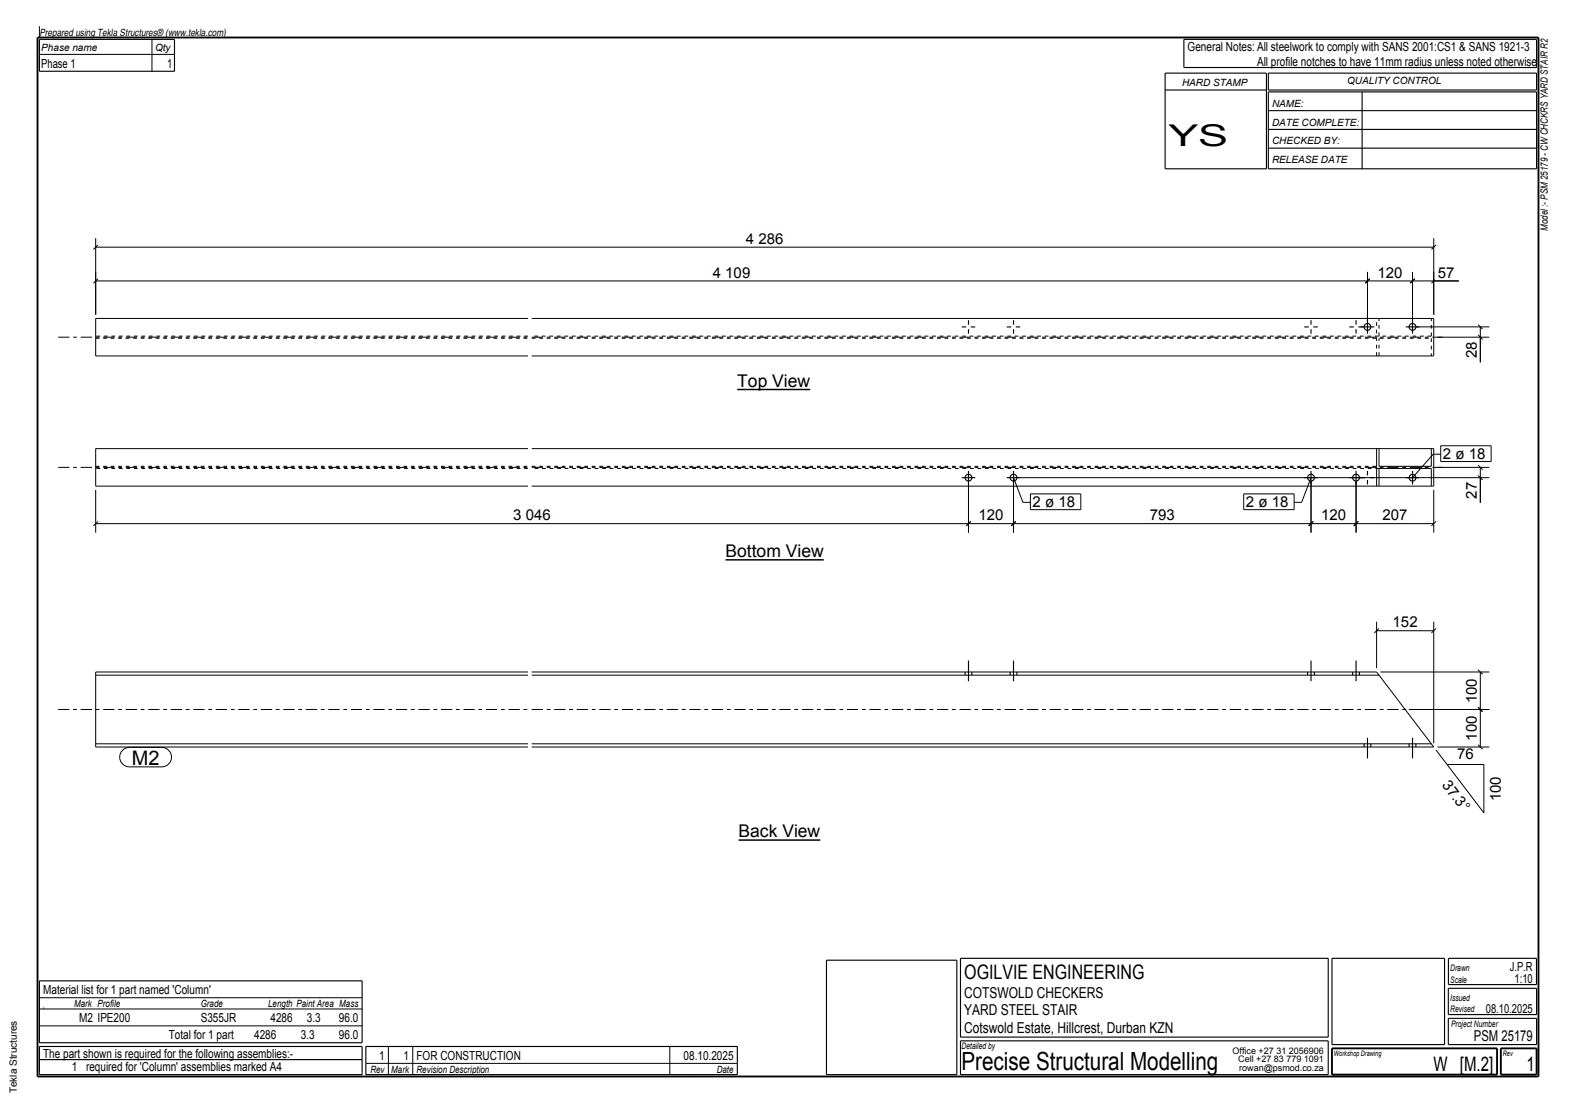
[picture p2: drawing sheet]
<svg xmlns="http://www.w3.org/2000/svg" width="420mm" height="297mm" viewBox="0 0 420 297" stroke-linecap="round" stroke-linejoin="round" font-family="sans-serif">
<path d="M10 10h400v277h-400z" fill="none" stroke="#000" stroke-width=".5"/>
<path d="M196.5 103.8h19.4" fill="none" stroke="#000" stroke-width=".4"/>
<path d="M196.5 99.6h19.4v3.5h-19.4z" fill-rule="evenodd" fill="#fefefb"/>
<path d="M196.8 224h21.8" fill="none" stroke="#000" stroke-width=".4"/>
<path d="M196.8 219.7h21.8v3.5h-21.8z" fill-rule="evenodd" fill="#fefefb"/>
<path d="M193.4 149.3h26.1" fill="none" stroke="#000" stroke-width=".4"/>
<path d="M193.4 145h26.1v3.5h-26.1z" fill-rule="evenodd" fill="#fefefb"/>
<g fill="none" stroke="#000" stroke-width=".27" stroke-dasharray="1 1 1 1" stroke-linecap="butt">
<path d="M25.5 90.2h115.2M140.7 89.6h-115.2M141.7 90.2h239.7M366.9 94.9v-10M367.5 94.9v-4.7M367.5 89.6v-4.7M381.4 90.2v4.7M381.4 89.6h-239.7M381.4 89.6v-4.7M25.5 124.3h115.2M140.7 124.9h-115.2M141.7 124.3h225.8"/>
<path d="M367.5 124.9h-225.8"/>
</g>
<g fill="none" stroke="#000" stroke-width=".27">
<path d="M10.5 14.5h36M10.5 7v3M40.5 10.5v8.5M25.5 63.5v20.4M25.5 65.9h356.6M25.5 74.9h363.3M26.1 65.3l-1.2 1.2M26.1 74.3l-1.2 1.2M364.4 72.5v13.7M365 74.3l-1.2 1.2M376.4 72.5v13.7M377 74.3l-1.2 1.2"/>
<path d="M382.1 63.5v20.4M382.7 65.3l-1.2 1.2M382.7 74.3l-1.2 1.2M140.7 84.9h-115.2v10h115.2M141.7 84.9h240.4v10h-240.4M377.4 87.2h19.5M383.1 89.9h13.8M393.9 89.3l1.2 1.2M393.9 86.6l1.2 1.1M394.5 87.2v9.4M140.7 119.6h-115.2v10h115.2M141.7 119.6h240.4v10h-240.4"/>
<path d="M366.9 119.6v10M367.5 119.6v4.7h13.9v-4.7M25.5 130.6v11.4M25.5 139.6h356.6M26.1 139l-1.2 1.2M258.1 128.3v13.7M258.7 139l-1.2 1.2M270.1 127.3l2.5 6.6h2M270.1 128.3v13.7M270.7 139l-1.2 1.2M271.1 127.3h125.8M349.4 128.3v13.7"/>
<path d="M349.4 127.3l-2.5 6.6h-2M350 139l-1.2 1.2M361.4 128.3v13.7M362 139l-1.2 1.2M367.5 129.6v-4.7h13.9v4.7M382.1 130.6v11.4M382.7 139l-1.2 1.2M383.1 124.6h13.8M383.9 121.1h-2l-5.5 6.3M393.9 126.7l1.2 1.2M393.9 124l1.2 1.2M394.5 124.6v9.4"/>
<path d="M140.7 179.2h-115.2v20h115.2M141.7 179.2h225.2l15.2 20h-240.4M366.9 165.8v12.4M366.9 168.2h15.2M367.5 167.6l-1.2 1.2M367.9 179.2h29M382.1 165.8v32.4M382.7 167.6l-1.2 1.2M393.9 178.6l1.2 1.2M394.5 179.2v20M25.5 198.3h115.2M25.5 180h115.2"/>
<path d="M141.7 198.3h239.7M141.7 180h225.8M375.5 189.2h21.4M382.7 200l12.7 16.7v-12.9h-9.8M383.1 199.2h13.8M393.9 188.6l1.2 1.2M393.9 198.6l1.2 1.2M10.5 266h86M10.5 273.5h86M10.5 269h86M11.5 268.7h.1M97.5 279h99"/>
<path d="M103.5 279v7.5M110 279v7.5M178.5 279v7.5M10.5 282.5h86M97.5 283.5h99M184 286.5h.1"/>
</g>
<path d="M15.5 89.9h125.2M141.7 89.9h242.8M15.5 124.6h125.2M141.7 124.6h242.8M15.5 189.2h125.2M141.7 189.2h242.8" fill="none" stroke="#000" stroke-width=".27" stroke-dasharray="3 1 1 1" stroke-linecap="butt"/>
<g fill="none" stroke="#000" stroke-width=".3">
<path d="M10.5 10.5h36v8.5h-36zM310.5 19.5h27v25.5h-27zM315.5 10.5h94v7.5h-94zM338 19.5h71.5v4.5h-71.5zM310.5 24h27M338 24.5h71.5v20.5h-71.5zM338 29.5h71.5M338 34.5h71.5M338 39.5h71.5M363 24.5v20.5M256.3 87.2h1.2M258.1 85.4v1.2"/>
<path d="M258.1 87.8v1.2M258.7 87.2h1.2M268.3 87.2h1.2M270.1 85.4v1.2M270.1 87.8v1.2M270.7 87.2h1.2M347.6 87.2h1.2M349.4 85.4v1.2M349.4 87.8v1.2M350 87.2h1.2M359.6 87.2h1.2M361.4 85.4v1.2"/>
<path d="M361.4 87.8v1.2M364.4 85.3v3.6M366.2 87.2h-4.2M374.6 87.2h3.6M376.4 85.3v3.6M256.3 127.3h3.6M258.1 125.5v3.6M268.3 127.3h3.6M270.1 125.5v3.6M347.6 127.3h3.6M349.4 125.5v3.6M359.6 127.3h3.6"/>
<path d="M361.4 125.5v3.6M362.6 127.4h1.2M364.4 125.6v1.2M364.4 128v1.2M365 127.4h1.2M374.6 127.4h3.6M376.4 125.6v3.6M257.2 179.2v.8M258.1 176.1v5.5M259 179.2v.8M269.2 179.2v.8M270.1 176.1v5.5"/>
<path d="M271 179.2v.8M348.5 179.2v.8M349.4 176.1v5.5M350.3 179.2v.8M360.5 179.2v.8M361.4 176.1v5.5M362.3 179.2v.8M363.5 198.3v.9M364.4 196.7v5.5M365.3 198.3v.9M375.5 198.3v.9M376.4 196.7v5.5"/>
<path d="M377.3 198.3v.9M220.2 256h34.8v30.5h-34.8zM256 255.5h98v21h-98zM355 255.5h30v23h-30zM386 255.5h23.5v7h-23.5zM10.5 279h86v7.5h-86zM10.5 261.5h86v16.5h-86zM97.5 279h99v7.5h-99zM256 277.5h98v9h-98zM386 263.5h23.5v7h-23.5zM386 271.5h23.5v7h-23.5z"/>
<circle cx="364.4" cy="87.2" r=".9"/>
<circle cx="376.4" cy="87.2" r=".9"/>
<circle cx="258.1" cy="127.3" r=".9"/>
<circle cx="270.1" cy="127.3" r=".9"/>
<circle cx="349.4" cy="127.3" r=".9"/>
<circle cx="361.4" cy="127.3" r=".9"/>
<circle cx="376.4" cy="127.4" r=".9"/>
</g>
<path d="M355 279.5h44v7h-44zM400 279.5h9.5v7h-9.5z" fill="none" stroke="#000" stroke-width=".5"/>
<g fill="#fefefb">
<path d="M198.2 61.4h11.2v4.2h-11.2z" fill-rule="evenodd"/>
<path d="M382.6 70.4h5.7v4.2h-5.7z" fill-rule="evenodd"/>
<path d="M366.5 70.4h7.9v4.2h-7.9z" fill-rule="evenodd"/>
<path d="M189.4 70.4h11.2v4.2h-11.2z" fill-rule="evenodd"/>
<path d="M390 90.4h4.2v5.7h-4.2z" fill-rule="evenodd"/>
<path d="M370.5 163.7h7.9v4.2h-7.9z" fill-rule="evenodd"/>
<path d="M35.1 199.9h7.4v4h-7.4z" fill-rule="evenodd"/>
<path d="M35.1 199.9h7.4v4h-7.4z" fill-rule="evenodd"/>
</g>
<path d="M32.9 199.8l1.6-.5h8.6a2.6 2.6 0 0 1 2.6 2.6 2.6 2.6 0 0 1-2.6 2.6h-8.6a2.6 2.6 0 0 1-2.5-1.8 2.6 2.6 0 0 1 .9-2.9z" fill="none" stroke="#000" stroke-width=".27"/>
<g fill="#fefefb">
<path d="M390 180.2h4.2v7.9h-4.2z" fill-rule="evenodd"/>
<path d="M390 190.2h4.2v7.9h-4.2z" fill-rule="evenodd"/>
<path d="M384.5 119.4h11.4v3h-11.4z" fill-rule="evenodd"/>
<path d="M384.5 119.4h11.4v3h-11.4z" fill-rule="evenodd"/>
</g>
<path d="M396.8 119.4v3" fill="none" stroke="#fefefb" stroke-width=".27"/>
<path d="M383.9 118.8h13.5v4.2h-13.5z" fill="none" stroke="#000" stroke-width=".27"/>
<g fill="#fefefb">
<path d="M351.4 135.1h7.9v4.2h-7.9z" fill-rule="evenodd"/>
<path d="M332 132.3h11.4v3h-11.4z" fill-rule="evenodd"/>
<path d="M332 132.3h11.4v3h-11.4z" fill-rule="evenodd"/>
</g>
<path d="M344.3 132.3v3" fill="none" stroke="#fefefb" stroke-width=".27"/>
<path d="M331.4 131.7h13.5v4.2h-13.5z" fill="none" stroke="#000" stroke-width=".27"/>
<g fill="#fefefb">
<path d="M275.2 132.3h11.3v3h-11.3z" fill-rule="evenodd"/>
<path d="M275.2 132.3h11.3v3h-11.3z" fill-rule="evenodd"/>
</g>
<path d="M287.4 132.3v3" fill="none" stroke="#fefefb" stroke-width=".27"/>
<path d="M274.6 131.7h13.4v4.2h-13.4z" fill="none" stroke="#000" stroke-width=".27"/>
<g fill="#fefefb">
<path d="M367.8 135.1h7.9v4.2h-7.9z" fill-rule="evenodd"/>
<path d="M305.8 135.1h7.9v4.2h-7.9z" fill-rule="evenodd"/>
<path d="M260.2 135.1h7.8v4.2h-7.8z" fill-rule="evenodd"/>
<path d="M136.2 135.1h11.2v4.2h-11.2z" fill-rule="evenodd"/>
<path d="M390 127.9h4.2v5.6h-4.2z" fill-rule="evenodd"/>
</g>
<text font-size="8" x="311.4" y="39">YS</text>
<text font-size="6.7" x="256.3" y="285.3">Precise Structural Modelling</text>
<g font-size="5.3">
<text x="35.1" y="203.9">M2</text>
<text x="257" y="261">OGILVIE ENGINEERING</text>
<text x="382" y="285.5">W [M.2]</text>
<text x="406.8" y="285.5">1</text>
</g>
<g font-size="4.7">
<text x="196.5" y="103.1">Top View</text>
<text x="193.3" y="148.5">Bottom View</text>
<text x="196.8" y="223.2">Back View</text>
</g>
<g font-size="4">
<text x="198.8" y="65">4 286</text>
<text x="190" y="74">4 109</text>
<text x="367.1" y="74">120</text>
<text x="383.2" y="74">57</text>
<text x="393.6" y="95.5" transform="rotate(-90 393.6 95.5)">28</text>
<text x="384.5" y="122.4">2 ø 18</text>
<text x="275.2" y="135.3">2 ø 18</text>
<text x="332" y="135.3">2 ø 18</text>
<text x="393.6" y="132.9" transform="rotate(-90 393.6 132.9)">27</text>
<text x="136.8" y="138.7">3 046</text>
<text x="260.8" y="138.7">120</text>
<text x="306.4" y="138.7">793</text>
<text x="352" y="138.7">120</text>
<text x="368.4" y="138.7">207</text>
<text x="371.1" y="167.3">152</text>
<text x="393.6" y="187.5" transform="rotate(-90 393.6 187.5)">100</text>
<text x="393.6" y="197.5" transform="rotate(-90 393.6 197.5)">100</text>
<text x="388.3" y="202.3">76</text>
<text x="384.1" y="209.3" transform="rotate(53 384.1 209.3)">37.3°</text>
<text x="399.9" y="213.6" transform="rotate(-90 399.9 213.6)">100</text>
<text x="257" y="266">COTSWOLD CHECKERS</text>
<text x="257" y="270.5">YARD STEEL STAIR</text>
<text x="257" y="275.5">Cotswold Estate, Hillcrest, Durban KZN</text>
<text x="392.8" y="277.5">PSM 25179</text>
</g>
<g font-size="3.3">
<text x="11" y="18">Phase 1</text>
<text x="44.5" y="18">1</text>
<text x="316.5" y="13.5">General Notes: All steelwork to comply with SANS 2001:CS1 &amp; SANS 1921-3</text>
<text x="335" y="17.5">All profile notches to have 11mm radius unless noted otherwise</text>
<text x="402.4" y="258.7">J.P.R</text>
<text x="403.6" y="262">1:10</text>
<text x="11.5" y="265">Material list for 1 part named 'Column'</text>
<text x="21.1" y="272.5">M2 IPE200</text>
<text x="53.5" y="272.5">S355JR</text>
<text x="72.1" y="272.5">4286</text>
<text x="81.8" y="272.5">3.3</text>
<text x="90.3" y="272.5">96.0</text>
<text x="396" y="270">08.10.2025</text>
<text x="45" y="277">Total for 1 part</text>
<text x="67.7" y="277">4286</text>
<text x="80.1" y="277">3.3</text>
<text x="90.3" y="277">96.0</text>
<text x="11.5" y="282">The part shown is required for the following assemblies:-</text>
<text x="19.2" y="285.5">1 required for 'Column' assemblies marked A4</text>
<text x="101" y="282.5">1</text>
<text x="107.5" y="282.5">1 FOR CONSTRUCTION</text>
<text x="182.2" y="282.5">08.10.2025</text>
</g>
<g font-size="2.7">
<text x="10.5" y="9.5">Prepared using Tekla Structures® (www.tekla.com)</text>
<text x="11" y="13.5">Phase name</text>
<text x="41.3" y="13.5">Qty</text>
<text x="315" y="23">HARD STAMP</text>
<text x="359" y="22.5">QUALITY CONTROL</text>
<text x="339" y="28.5">NAME:</text>
<text x="339" y="33.5">DATE COMPLETE:</text>
<text x="339" y="38.5">CHECKED BY:</text>
<text x="339" y="43.5">RELEASE DATE</text>
<text x="412.5" y="61.5" transform="rotate(-90 412.5 61.5)">Model :- PSM 25179 - CW CHCKRS YARD STAIR R2</text>
<text x="19.8" y="268.5">Mark Profile</text>
<text x="53.5" y="268.5">Grade</text>
<text x="71.5" y="268.5">Length Paint Area Mass</text>
<text x="98.7" y="286">Rev</text>
<text x="104.3" y="286">Mark</text>
<text x="111" y="286">Revision Description</text>
<text x="191" y="286">Date</text>
<text x="4.5" y="291.5" transform="rotate(-90 4.5 291.5)">Tekla Structures</text>
</g>
<g font-size="2.4">
<text x="386.5" y="262">Scale</text>
<text x="386.5" y="258.7">Drawn</text>
<text x="386.5" y="266.8">Issued</text>
<text x="386.5" y="269.8">Revised</text>
<text x="386.7" y="273.7">Project Number</text>
<text x="256.3" y="279.7">Detailed by</text>
<text x="328.5" y="281">Office +27 31 2056906</text>
<text x="330" y="283.3">Cell +27 83 779 1091</text>
<text x="330.3" y="285.5">rowan@psmod.co.za</text>
</g>
<g font-size="2">
<text x="355.5" y="281.5">Workshop Drawing</text>
<text x="400.5" y="281.5">Rev</text>
</g>
</svg>
